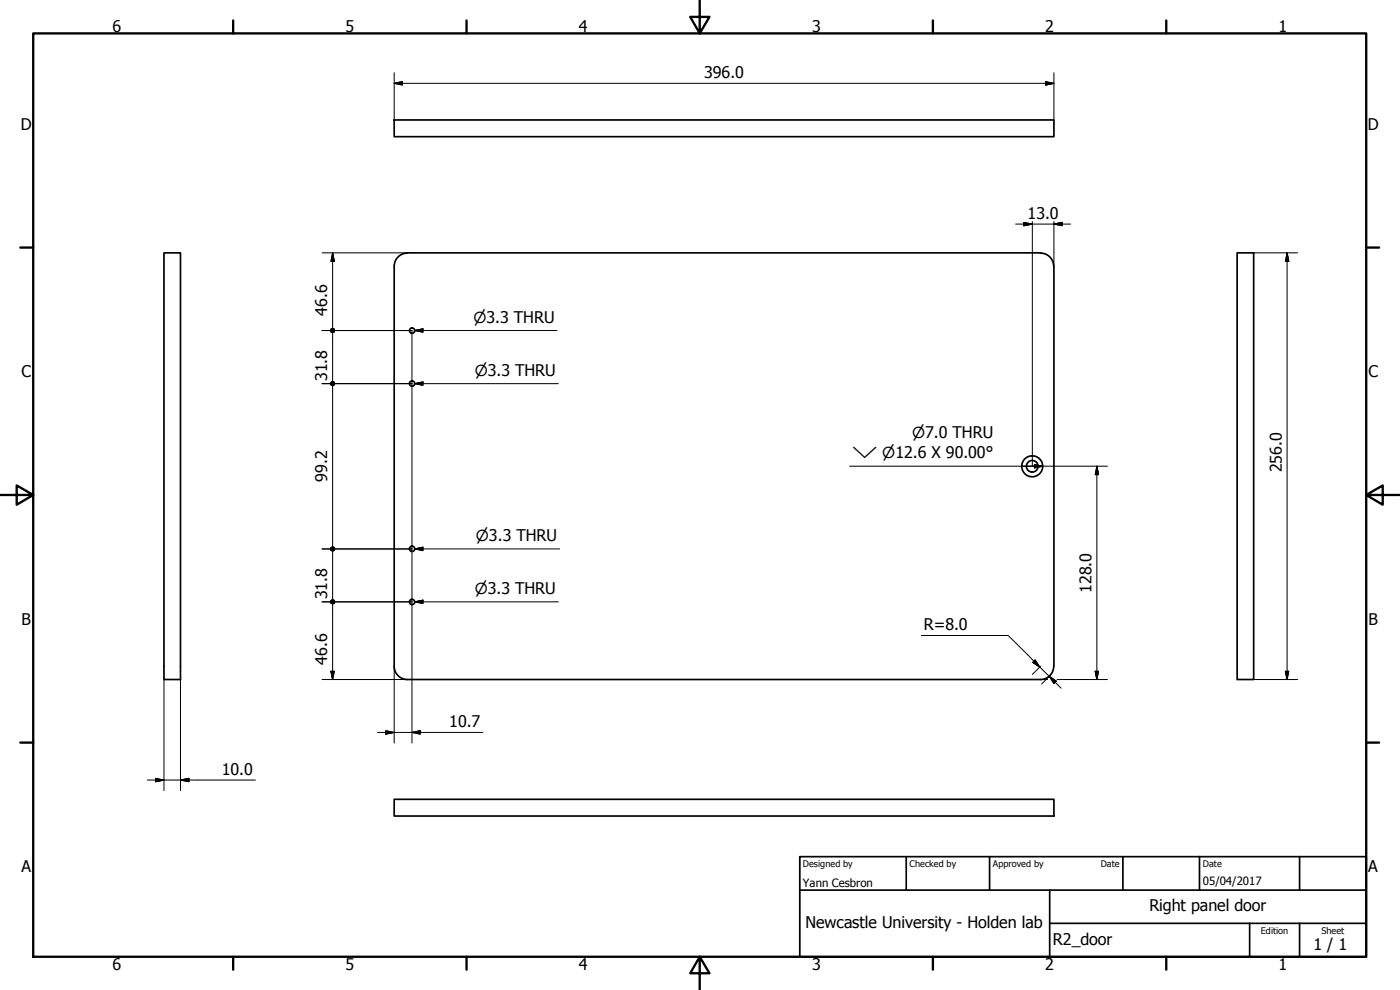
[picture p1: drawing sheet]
<svg xmlns="http://www.w3.org/2000/svg" width="420mm" height="297mm" viewBox="0 0 420 297" stroke-linecap="round" stroke-linejoin="round" font-family="sans-serif">
<!-- layer: Visible (ISO) -->
<g fill="none" stroke="#000" stroke-width=".51">
<path d="M118.3 36h198v5h-198zM49.2 75.9h5v128h-5zM122.3 75.9a4 4 0 0 0-4 4v120M122.3 75.9h190M312.3 75.9a4 4 0 0 1 3.9 4M316.3 79.9v120M371.3 75.9h4.9v128h-4.9zM118.3 199.9a4 4 0 0 0 4 4h190a4 4 0 0 0 3.9-4M118.3 239.8h198v5h-198z"/>
<circle cx="123.7" cy="99.2" r=".79"/>
<circle cx="123.7" cy="115.1" r=".79"/>
<circle cx="309.8" cy="139.9" r="3.1"/>
<circle cx="309.8" cy="139.9" r="1.75"/>
<circle cx="123.7" cy="164.7" r=".79"/>
<circle cx="123.7" cy="180.6" r=".79"/>
</g>
<!-- layer: Border (ISO) -->
<g fill="none" stroke="#000" stroke-width=".7">
<path d="M10 10h400v277.1h-400zM70 6.1v3.9M140 6.1v3.9M210 0v10l-2.9-4.9h5.8l-2.9 4.9M280 6.1v3.9M350 6.1v3.9M6.1 74.3h3.9M410 74.3h3.9M0 148.5h10l-5-2.8v5.7l5-2.9M410 148.5l5 2.9v-5.7l-5 2.8h10M6.1 222.8h3.9M410 222.8h3.9"/>
<path d="M70 287.1v3.8M140 287.1v3.8M210 287.1l2.9 4.9h-5.8l2.9-4.9v9.9M280 287.1v3.8M350 287.1v3.8"/>
</g>
<!-- layer: Title (ISO) -->
<path d="M240 257h170v30.1h-170zM272 257v10.1M297 257v10.1M337 257v10.1M360 257v10.1M390 257v10.1M240 267.1h170M315 277h95M315 267.1v20M375 277v10.1M390 277v10.1" fill="none" stroke="#000" stroke-width=".51"/>
<!-- layer: Dimension (ISO) -->
<g fill="none" stroke="#000" stroke-width=".3">
<path d="M118.3 25l2.5-.5v1zM118.3 25h198M118.3 21.8v14.2M313.8 24.5l2.5 .5-2.5 .5zM316.3 21.8v14.2M96.6 75.9h25.7M99.8 75.9l.5 2.5h-1zM99.8 75.9v22.7M304.8 67.2h16.5M307.3 66.7l2.5 .5-2.5 .5zM309.8 66.5v73.4h.7M316.3 67.2l2.5-.5v1z"/>
<path d="M316.3 66.5v13.4M376.2 75.9h13.2M386.3 75.9l.5 2.5h-1zM386.3 75.9v128M96.6 99.2h27v123.7M99.8 99.8v14.7M96.6 115.1h27M99.8 115.7v48.4M312.9 139.9h19.5M329.2 139.9l.5 2.5h-1zM329.2 139.9v64M96.6 164.7h27"/>
<path d="M99.8 165.3v14.6M96.6 180.6h27M99.8 181.2v22.7M118.3 199.9v23M276.5 190.7h26.1l15.9 15.8M310.6 198l1.4 2.1-2.1-1.4zM312.3 199.9l-2.5 2.5M49.2 203.9v33.3M54.2 203.9v33.3M96.6 203.9h25.7M99.3 201.4h1l-.5 2.5zM113.3 219.8h31.6"/>
<path d="M115.8 219.3l2.5 .5-2.5 .5zM123.6 219.8l2.5-.5v1zM312.3 203.9h2.1M314.9 202.9l2.1 1.5-.7 .7zM315.1 202.7l-2.5 2.5M317.2 203.9h15.2M328.7 201.4h1l-.5 2.5zM376.2 203.9h13.2M385.8 201.4h1l-.5 2.5zM44.2 234h32.4M46.7 233.5l2.5 .5-2.5 .6zM54.2 234l2.5-.5v1.1z"/>
</g>
<g fill="#000" stroke="#000" stroke-width=".3">
<path d="M118.3 25l2.5-.5zM118.3 25l2.5-.5v1zM313.8 25.5l2.5-.5zM313.8 24.5l2.5 .5-2.5 .5zM99.8 75.9l.5 2.5zM99.8 75.9l.5 2.5h-1zM307.3 67.7l2.5-.5zM307.3 66.7l2.5 .5-2.5 .5zM316.3 67.2l2.5-.5zM316.3 67.2l2.5-.5v1zM386.3 75.9l.5 2.5zM386.3 75.9l.5 2.5h-1z"/>
<path d="M99.4 98.7l.4-.1-.6 .6zM99.2 99.2l.6-.6-.4 1zM99.8 98.6v1.2l-.4-.2zM99.8 98.6l.5 1-.5 .2zM99.8 98.6l.7 .6-.2 .4zM99.8 98.6l.5 .1 .2 .5zM99.8 98.6l.5 .1zM99.8 99.8l.7-.6-.2 .4zM100.3 98.7l.2 .5-.7 .6zM99.8 98.6l.5 .1-.5 1.1zM99.4 98.7l.4-.1v1.2zM99.4 98.7l.4 1.1-.6-.6z"/>
<path d="M99.2 99.2l.6 .6-.4-.2zM99.4 99.6l.4 .2zM99.4 114.7l.4-.2-.6 .6zM99.2 115.1l.6-.6-.4 1.1zM99.8 114.5v1.2l-.4-.1zM99.8 114.5l.5 1.1-.5 .1zM99.8 114.5l.7 .6-.2 .5zM99.8 114.5l.5 .2 .2 .4zM99.8 114.5l.5 .2zM99.8 115.7l.7-.6-.2 .5zM100.3 114.7l.2 .4-.7 .6zM99.8 114.5l.5 .2-.5 1z"/>
<path d="M99.4 114.7l.4-.2v1.2zM99.4 114.7l.4 1-.6-.6zM99.2 115.1l.6 .6-.4-.1zM99.4 115.6l.4 .1zM329.2 139.9l.5 2.5zM329.2 139.9l.5 2.5h-1zM99.4 180.1l.4-.2-.6 .7zM99.8 179.9l-.4 1.1-.2-.4zM99.8 179.9v1.3l-.4-.2zM99.8 179.9l.5 1.1-.5 .2zM99.8 179.9l.7 .7-.2 .4zM99.8 179.9l.5 .2 .2 .5z"/>
<path d="M99.8 179.9l.5 .2zM99.4 164.3l.4-.2-.6 .6zM99.8 164.1l-.4 1-.2-.4zM99.8 164.1v1.2l-.4-.2zM99.8 164.1l.5 1-.5 .2zM99.8 164.1l.7 .6-.2 .4zM99.8 164.1l.5 .2 .2 .4zM99.8 164.1l.5 .2zM99.8 165.3l.7-.6-.2 .4zM100.3 164.3l.2 .4-.7 .6zM99.8 164.1l.5 .2-.5 1zM99.4 164.3l.4-.2v1.2z"/>
<path d="M99.4 164.3l.4 1-.6-.6zM99.2 164.7l.6 .6-.4-.2zM99.4 165.1l.4 .2zM99.8 181.2l.7-.6-.2 .4zM100.3 180.1l.2 .5-.7 .6zM99.8 179.9l.5 .2-.5 1.1zM99.4 180.1l.4-.2v1.3zM99.4 180.1l.4 1.1-.6-.6zM99.2 180.6l.6 .6-.4-.2zM99.4 181l.4 .2zM309.9 198.7l2.1 1.4zM310.6 198l1.4 2.1-2.1-1.4z"/>
<path d="M99.3 201.4l.5 2.5zM99.3 201.4h1l-.5 2.5zM123.6 219.8l2.5-.5zM123.6 219.8l2.5-.5v1zM314.9 202.9l2.1 1.5zM314.9 202.9l2.1 1.5-.7 .7zM328.7 201.4l.5 2.5zM328.7 201.4h1l-.5 2.5zM385.8 201.4l.5 2.5zM385.8 201.4h1l-.5 2.5zM46.7 234.6l2.5-.6zM46.7 233.5l2.5 .5-2.5 .6z"/>
<path d="M54.2 234l2.5-.5zM54.2 234l2.5-.5v1.1zM115.8 220.3l2.5-.5zM115.8 219.3l2.5 .5-2.5 .5z"/>
</g>
<!-- layer: Symbol (ISO) -->
<path d="M124.5 99.2l2.4-.5v1zM124.5 99.2h42.7M124.5 115.1l2.4-.5v1zM124.5 115.1h43.1M255 139.9h55.5h-3.9M310.5 139.4l2.4 .5-2.4 .5zM310.5 139.9h2.4M124.5 164.7l2.4-.5v1zM124.5 164.7h43.5M124.5 180.6l2.4-.5v1zM124.5 180.6h43.1" fill="none" stroke="#000" stroke-width=".3"/>
<path d="M124.5 99.2l2.4-.5zM124.5 99.2l2.4-.5v1zM124.5 115.1l2.4-.5zM124.5 115.1l2.4-.5v1zM310.5 140.4l2.4-.5zM310.5 139.4l2.4 .5-2.4 .5zM124.5 164.7l2.4-.5zM124.5 164.7l2.4-.5v1zM124.5 180.6l2.4-.5zM124.5 180.6l2.4-.5v1z" fill="#000" stroke="#000" stroke-width=".3"/>
<g font-size="4.8">
<text x="33.7" y="9.6">6</text>
<text x="103.7" y="9.6">5</text>
<text x="173.7" y="9.6">4</text>
<text x="243.7" y="9.6">3</text>
<text x="313.7" y="9.6">2</text>
<text x="383.7" y="9.6">1</text>
<text x="211.3" y="23.4">396.0</text>
<text x="6.2" y="38.9">D</text>
<text x="410.5" y="38.9">D</text>
<text x="308.4" y="65.6">13.0</text>
<text x="98.2" y="94.7" transform="rotate(-90 98.2 94.7)">46.6</text>
<text x="6.4" y="113.1">C</text>
<text x="410.7" y="113.1">C</text>
<text x="98.2" y="114.3" transform="rotate(-90 98.2 114.3)">31.8</text>
<text x="384.7" y="141.7" transform="rotate(-90 384.7 141.7)">256.0</text>
<text x="98.2" y="144.6" transform="rotate(-90 98.2 144.6)">99.2</text>
<text x="98.2" y="179.8" transform="rotate(-90 98.2 179.8)">31.8</text>
<text x="327.6" y="177.8" transform="rotate(-90 327.6 177.8)">128.0</text>
<text x="6.4" y="187.4">B</text>
<text x="277.2" y="189.1">R=8.0</text>
<text x="410.7" y="187.4">B</text>
<text x="98.2" y="199.4" transform="rotate(-90 98.2 199.4)">46.6</text>
<text x="134.8" y="218.2">10.7</text>
<text x="66.5" y="232.5">10.0</text>
<text x="6.4" y="261.7">A</text>
<text x="410.7" y="261.7">A</text>
<text x="344.9" y="273.4">Right panel door</text>
<text x="241.7" y="278.4">Newcastle University - Holden lab</text>
<text x="316" y="283.5">R2_door</text>
<text x="394.2" y="285">1 / 1</text>
<text x="33.7" y="290.9">6</text>
<text x="103.7" y="290.9">5</text>
<text x="173.7" y="290.9">4</text>
<text x="243.7" y="290.9">3</text>
<text x="313.7" y="290.9">2</text>
<text x="383.7" y="290.9">1</text>
</g>
<g font-size="4.6">
<text x="142.1" y="96.8">⌀3.3 THRU</text>
<text x="142.5" y="112.7">⌀3.3 THRU</text>
<text x="273.7" y="131.4">⌀7.0 THRU</text>
<text x="255.7" y="137.5">⌵ ⌀12.6 X 90.00°</text>
<text x="142.8" y="162.3">⌀3.3 THRU</text>
<text x="142.5" y="178.2">⌀3.3 THRU</text>
</g>
<g font-size="3.4">
<text x="241" y="266">Yann Cesbron</text>
<text x="361" y="265.5">05/04/2017</text>
</g>
<g font-size="2.7">
<text x="241" y="260.1">Designed by</text>
<text x="273" y="260.1">Checked by</text>
<text x="298" y="260.1">Approved by</text>
<text x="330.3" y="260">Date</text>
<text x="361" y="260">Date</text>
<text x="378.4" y="280.1">Edition</text>
<text x="396.6" y="280.1">Sheet</text>
</g>
</svg>
